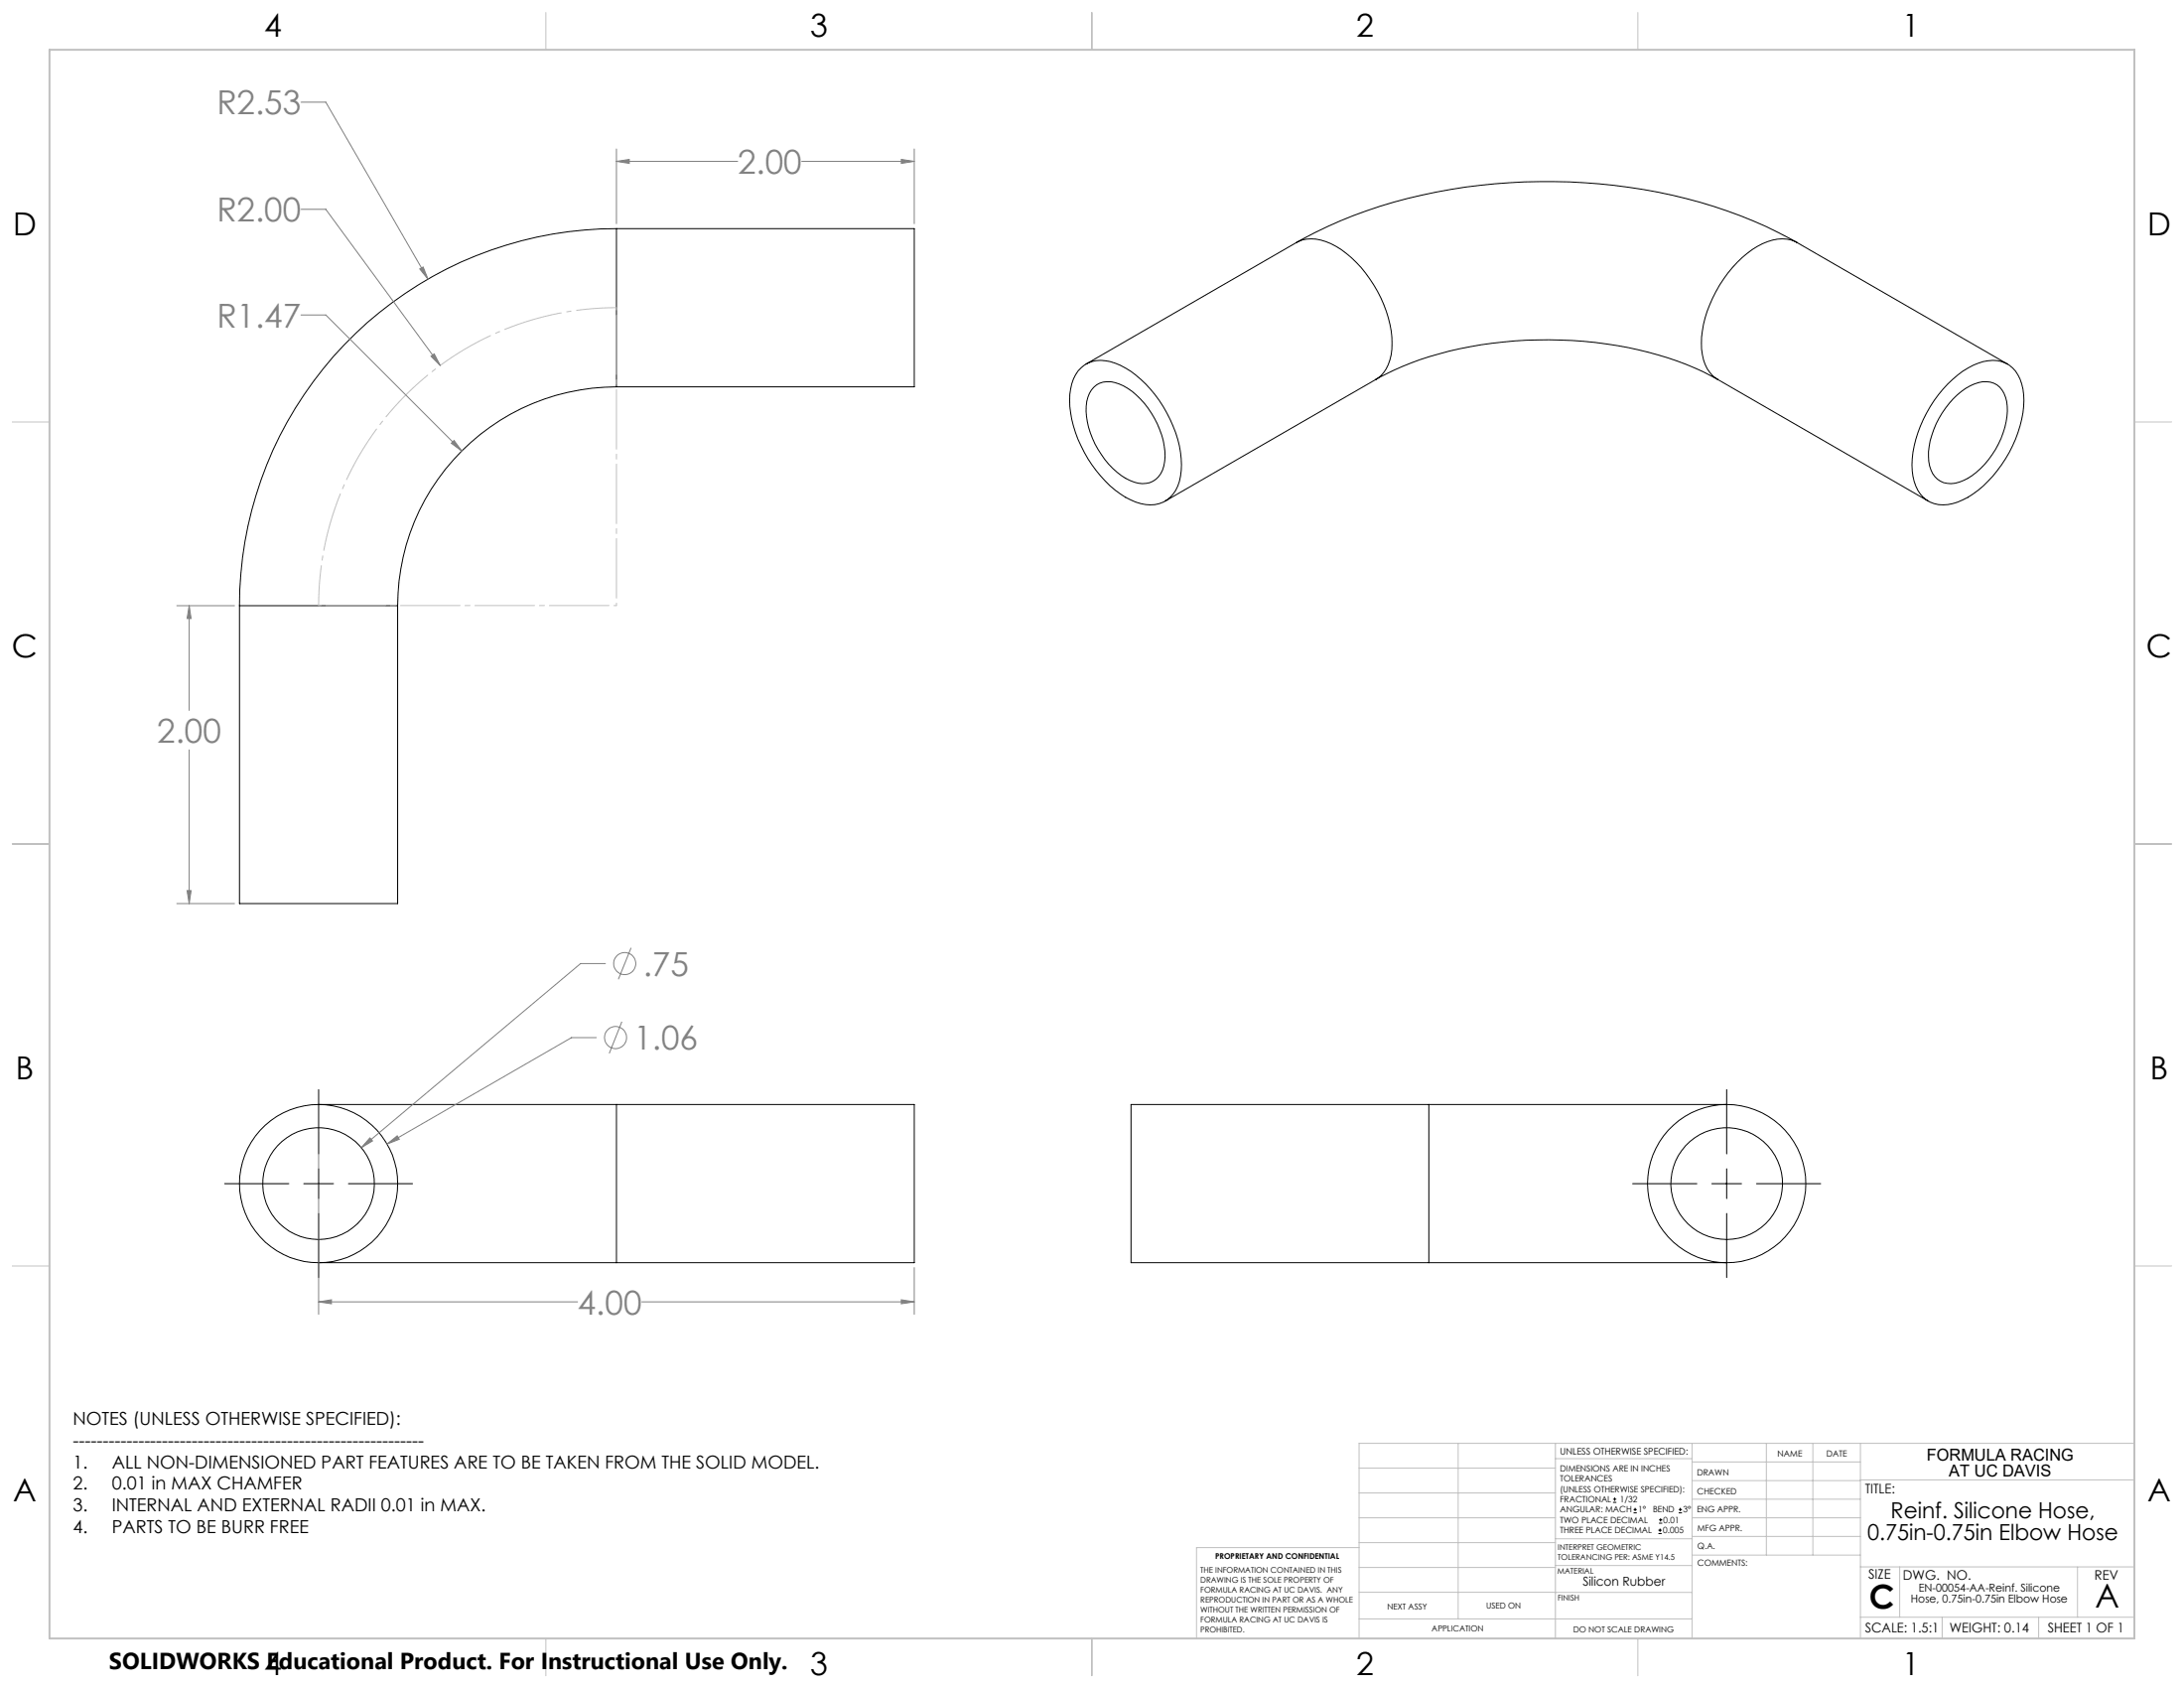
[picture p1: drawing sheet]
<svg xmlns="http://www.w3.org/2000/svg" width="559mm" height="432mm" viewBox="0 0 559 432" stroke-linecap="round" stroke-linejoin="round" font-family="sans-serif">
<g fill="none" stroke="#000" stroke-width=".25">
<path d="M157.7 58.5a96.4 96.4 0 0 0-96.4 96.4M157.7 58.5h76.2v40.5h-76.2M157.7 58.5v40.5M331.8 62a125.8 125.8 0 0 1 54.4-15.3 138.8 138.8 0 0 1 65.7 11.3l7.8 4M331.8 62a9.5 9.5 0 0 1 8.7 .3 30.1 30.1 0 0 1 14.2 17.3 20.2 20.2 0 0 1 .5 13.6 7.7 7.7 0 0 1-3.2 3.9M331.8 62l-53.9 31.1M459.7 62a9.5 9.5 0 0 0-8.7 .3 30.4 30.4 0 0 0-14.2 17.3 20.2 20.2 0 0 0-.5 13.6 8 8 0 0 0 3.2 3.9M459.7 62l53.9 31.1M157.7 99a56 56 0 0 0-56 55.9M276.6 94.1a8 8 0 0 1 8.8-1.2 26.9 26.9 0 0 1 13.2 12.8 25 25 0 0 1 3.2 17.5 7.6 7.6 0 0 1-9.9 5.6 23.7 23.7 0 0 1-12.5-9.9 29.7 29.7 0 0 1-5.7-18 10.3 10.3 0 0 1 2.9-6.8zM279.9 99.1a6.3 6.3 0 0 1 7.5-.4 22.2 22.2 0 0 1 10.7 18.1 6.5 6.5 0 0 1-3.9 6.7 9.4 9.4 0 0 1-8.4-2.7 22.2 22.2 0 0 1-7.9-16.9 7.7 7.7 0 0 1 2-4.8zM352 97.1a82.3 82.3 0 0 1 32.6-9.6 101.2 101.2 0 0 1 49.1 6.7l5.8 2.9"/>
<path d="M352 97.1l-53.9 31.1M439.5 97.1l53.9 31.1M498.3 98.2a19 19 0 0 1 10.4-5.9 7.4 7.4 0 0 1 8.6 5.9 23.5 23.5 0 0 1-2.4 15.8 29.4 29.4 0 0 1-12.7 13.9 8.8 8.8 0 0 1-10.1-.7 12.1 12.1 0 0 1-2.8-9.8 32.7 32.7 0 0 1 9-19.2zM499.7 102.1a12.2 12.2 0 0 1 8.6-4.5 5.4 5.4 0 0 1 5.1 5.1 21.1 21.1 0 0 1-6.6 17.1 11.1 11.1 0 0 1-8.6 3.8 5.8 5.8 0 0 1-4.7-5.6 21.6 21.6 0 0 1 6.2-15.9zM61.3 154.9v76.2h40.4v-76.2M61.3 154.9h40.4M81.5 278.7v16.5M441.8 278.7v16.5M81.5 282.5h76.2M81.5 299v7.6M157.7 282.5h76.2v40.5h-76.2M157.7 282.5v40.5"/>
<path d="M365.6 282.5h76.2M365.6 282.5h-76.2v40.5h76.2M365.6 282.5v40.5M441.8 299v7.6M57.5 302.8h16.4M77.7 302.8h7.6M81.5 310.4v16.4M89.1 302.8h16.5M417.7 302.8h16.5M438 302.8h7.6M441.8 310.4v16.4M449.4 302.8h16.4"/>
<path d="M81.5 323h76.2M365.6 323h76.2M412.7 384.3h.9M412.7 383.5h.9M413.1 383.1v.8M418 387h.8M418 386.2h.8M418.4 385.7v.9M424.3 392.3h.9M424.3 391.4h.9M424.5 389.6h.8M424.5 388.8h.8"/>
<path d="M424.7 391v.9M424.9 388.4v.8M429.5 387h.9M429.5 386.2h.9M429.9 385.7v.9"/>
<circle cx="81.5" cy="302.8" r="14.3"/>
<circle cx="81.5" cy="302.8" r="20.2"/>
<circle cx="441.8" cy="302.8" r="14.3"/>
<circle cx="441.8" cy="302.8" r="20.2"/>
</g>
<g fill="none" stroke="#808080" stroke-width=".25">
<path d="M77 26.1h6.4l26.1 45.3M157.7 38.1v19.1M233.9 38.1v19.1M77 53.6h6.4l29.2 39.9M157.7 41.3l3.3-.5v1zM157.7 41.3h31M205.1 41.3h28.8M230.6 40.8l3.3 .5-3.3 .5zM107.4 68.8l.9-.5 1.2 3.1zM77 80.6h6.4l34.7 34.8M110.3 91.1l.8-.6 1.5 3zM115.5 113.4l.7-.7 1.9 2.7z"/>
<path d="M45.2 154.9h14.8M48.4 154.9l.5 3.3h-1zM48.4 154.9v26.8M48.4 191.8v39.3M45.2 231.1h14.8M47.9 227.8h1l-.5 3.3zM154.9 246.5h-6.3l-56.1 47.1M161.5 242.5l-3.3 8M152.6 265.4h-6.4l-47.2 27.3M159.1 261.4l-3.2 8.1M81.5 289.8v46.4M94.7 291.1l.6 .8-2.8 1.7z"/>
<path d="M99 292.7l2.6-2.2 .6 .9zM81.5 333l3.3-.5v1zM81.5 333h66.3M164.2 333h69.7M230.6 332.5l3.3 .5-3.3 .5zM233.9 324.3v11.9"/>
<circle cx="159.8" cy="246.5" r="2.82"/>
<circle cx="157.5" cy="265.4" r="2.84"/>
</g>
<path d="M157.7 78.7a76.2 76.2 0 0 0-76.2 76.2" fill="none" stroke="#c0c0c0" stroke-width=".25" stroke-dasharray="15.2 1.3 1.3 1.3" stroke-dashoffset="4.9" stroke-linecap="butt"/>
<path d="M157.7 78.7v76.2M157.7 154.9h-76.2" fill="none" stroke="#c0c0c0" stroke-width=".25" stroke-dasharray="15.2 1.3 1.3 1.3" stroke-dashoffset="-1.9"/>
<g fill="none" stroke="#c0c0c0" stroke-width=".25">
<path d="M139.7 3.2v9.5M279.4 3.2v9.5M419.1 3.2v9.5M3.1 107.9h9.6M546.1 107.9h9.5M3.1 215.9h9.6M546.1 215.9h9.5M3.1 323.8h9.6M546.1 323.8h9.5M347.7 375.6h50.3M373.1 369.2v44.9M398 369.2v49.9"/>
<path d="M398 373.1h34.9M432.9 369.2v49.9M432.9 378.7h43.1M432.9 374h43.1M451.9 369.2v28.6M463.8 369.2v28.6M476 369.2v49.9M476 378.6h70.1M546.1 369.2h-198.4v49.9M347.7 394.6h50.3M347.7 388.3h50.3M347.7 381.9h50.3"/>
<path d="M347.7 395.9h-41.6v23.2M398 393.6h35M432.9 383.5h43.1M432.9 388.3h43.1M432.9 393h43.1M433 397.8h43M139.7 419.1v9.6M279.4 419.1v9.6M347.7 414.1h85.2M347.7 401h50.3M347.7 407.3h50.3M398 407.4h34.9"/>
<path d="M398 400.5h35M419.1 419.1v9.6M476 413.7h70.1M476 400.8h70.1M486.1 400.8v12.9M496.9 413.7v5.4M521.6 413.7v5.4M531.6 400.8v12.9"/>
</g>
<path d="M12.7 12.7h533.4v406.4h-533.4z" fill="none" stroke="#c0c0c0" stroke-width=".5"/>
<g fill="#808080">
<path d="M110.3 91.1l.8-.6 1.5 3z"/>
<path d="M94.7 291.1l-2.2 2.5 2.8-1.7zM99 292.7l3.2-1.3-.6-.9zM81.5 333l3.3-.5v1zM230.6 332.5l3.3 .5-3.3 .5zM107.4 68.8l2.1 2.6-1.2-3.1zM116.2 112.7l-.7 .7 2.6 2zM47.9 227.8h1l-.5 3.3zM48.4 154.9l.5 3.3h-1zM230.6 40.8l3.3 .5-3.3 .5zM157.7 41.3l3.3-.5v1z"/>
</g>
<g font-size="8.5" fill="#808080">
<text x="55.5" y="29.3">R2.53</text>
<text x="188.8" y="44.5">2.00</text>
<text x="55.5" y="56.7">R2.00</text>
<text x="55.5" y="83.8">R1.47</text>
<text x="40.2" y="189.9">2.00</text>
<text x="164.5" y="249.7">.75</text>
<text x="162.2" y="268.6">1.06</text>
<text x="147.8" y="336.2">4.00</text>
</g>
<g font-size="8.5">
<text x="478.3" y="411.4">C</text>
<text x="536.1" y="411.3">A</text>
</g>
<g font-size="8.1">
<text x="67.6" y="9.3">4</text>
<text x="207.3" y="9.3">3</text>
<text x="347" y="9.3">2</text>
<text x="486.7" y="9.3">1</text>
<text x="3.3" y="60.1">D</text>
<text x="549.4" y="60.1">D</text>
<text x="3" y="168">C</text>
<text x="549.1" y="168">C</text>
<text x="4" y="276">B</text>
<text x="550.1" y="276">B</text>
<text x="3.3" y="383.9">A</text>
<text x="549.4" y="383.9">A</text>
<text x="67.6" y="428.4">4</text>
<text x="207.3" y="428.4">3</text>
<text x="347" y="428.4">2</text>
<text x="486.7" y="428.4">1</text>
</g>
<text font-size="5.9" x="27.9" y="427">SOLIDWORKS Educational Product. For Instructional Use Only.</text>
<g font-size="5.6">
<text x="483.8" y="388.4">Reinf. Silicone Hose,</text>
<text x="477.8" y="394.1">0.75in-0.75in Elbow Hose</text>
</g>
<g font-size="4.6">
<text x="18.6" y="364.4">NOTES (UNLESS OTHERWISE SPECIFIED):</text>
<text x="18.6" y="370">-----------------------------------------------------------</text>
<text x="18.6" y="375.5">1.</text>
<text x="28.7" y="375.5">ALL NON-DIMENSIONED PART FEATURES ARE TO BE TAKEN FROM THE SOLID MODEL.</text>
<text x="18.6" y="381.1">2.</text>
<text x="28.7" y="381.1">0.01 in MAX CHAMFER</text>
<text x="18.6" y="386.7">3.</text>
<text x="28.7" y="386.7">INTERNAL AND EXTERNAL RADII 0.01 in MAX.</text>
<text x="18.6" y="392.3">4.</text>
<text x="28.7" y="392.3">PARTS TO BE BURR FREE</text>
</g>
<g font-size="4.2">
<text x="493" y="373.5">FORMULA RACING</text>
<text x="498.7" y="377.8">AT UC DAVIS</text>
</g>
<g font-size="3.4">
<text x="477.2" y="381.9">TITLE:</text>
<text x="478.1" y="404">SIZE</text>
<text x="486.9" y="404">DWG. NO.</text>
<text x="535.9" y="404.1">REV</text>
<text x="477.2" y="417.7">SCALE: 1.5:1</text>
<text x="498.8" y="417.7">WEIGHT: 0.14</text>
<text x="523.9" y="417.6">SHEET 1 OF 1</text>
</g>
<text font-size="3.2" x="405" y="405.7">Silicon Rubber</text>
<g font-size="2.8">
<text x="490.9" y="407.2">EN-00054-AA-Reinf. Silicone</text>
<text x="488.9" y="410">Hose, 0.75in-0.75in Elbow Hose</text>
</g>
<text font-size="2.4" x="399.2" y="372.1">UNLESS OTHERWISE SPECIFIED:</text>
<g font-size="2.2">
<text x="399.2" y="376.4">DIMENSIONS ARE IN INCHES</text>
<text x="434.2" y="377.3">DRAWN</text>
<text x="454.8" y="372.5">NAME</text>
<text x="467.3" y="372.6">DATE</text>
<text x="399.2" y="379">TOLERANCES</text>
<text x="399.2" y="381.7">(UNLESS OTHERWISE SPECIFIED):</text>
<text x="434.3" y="382.2">CHECKED</text>
<text x="399.2" y="389.6">TWO PLACE DECIMAL</text>
<text x="399.2" y="384.3">FRACTIONAL</text>
<text x="399.2" y="387">ANGULAR: MACH</text>
<text x="414.5" y="384.3">1/32</text>
<text x="419.1" y="387">1°</text>
<text x="422.9" y="387">BEND</text>
<text x="425.6" y="389.6">0.01</text>
<text x="430.6" y="387">3°</text>
<text x="434.2" y="386.9">ENG APPR.</text>
<text x="399.2" y="392.3">THREE PLACE DECIMAL</text>
<text x="425.5" y="392.3">0.005</text>
<text x="434.3" y="391.6">MFG APPR.</text>
<text x="434.3" y="396.3">Q.A.</text>
<text x="434.3" y="400.5">COMMENTS:</text>
</g>
<g font-size="2.1">
<text x="354.9" y="411.6">NEXT ASSY</text>
<text x="380.3" y="411.6">USED ON</text>
<text x="366.3" y="417.4">APPLICATION</text>
<text x="402.5" y="417.5">DO NOT SCALE DRAWING</text>
</g>
<g font-size="2">
<text x="310.9" y="398.8">PROPRIETARY AND CONFIDENTIAL</text>
<text x="398.6" y="396.5">INTERPRET GEOMETRIC</text>
<text x="398.6" y="399">TOLERANCING PER: ASME Y14.5</text>
<text x="307.2" y="402.4">THE INFORMATION CONTAINED IN THIS</text>
<text x="307.2" y="404.9">DRAWING IS THE SOLE PROPERTY OF</text>
<text x="307.2" y="407.5">FORMULA RACING AT UC DAVIS. ANY</text>
<text x="398.5" y="402.6">MATERIAL</text>
<text x="307.2" y="410">REPRODUCTION IN PART OR AS A WHOLE</text>
<text x="307.2" y="412.5">WITHOUT THE WRITTEN PERMISSION OF</text>
<text x="398.5" y="409.4">FINISH</text>
<text x="307.2" y="415">FORMULA RACING AT UC DAVIS IS</text>
<text x="307.2" y="417.6">PROHIBITED.</text>
</g>
</svg>
